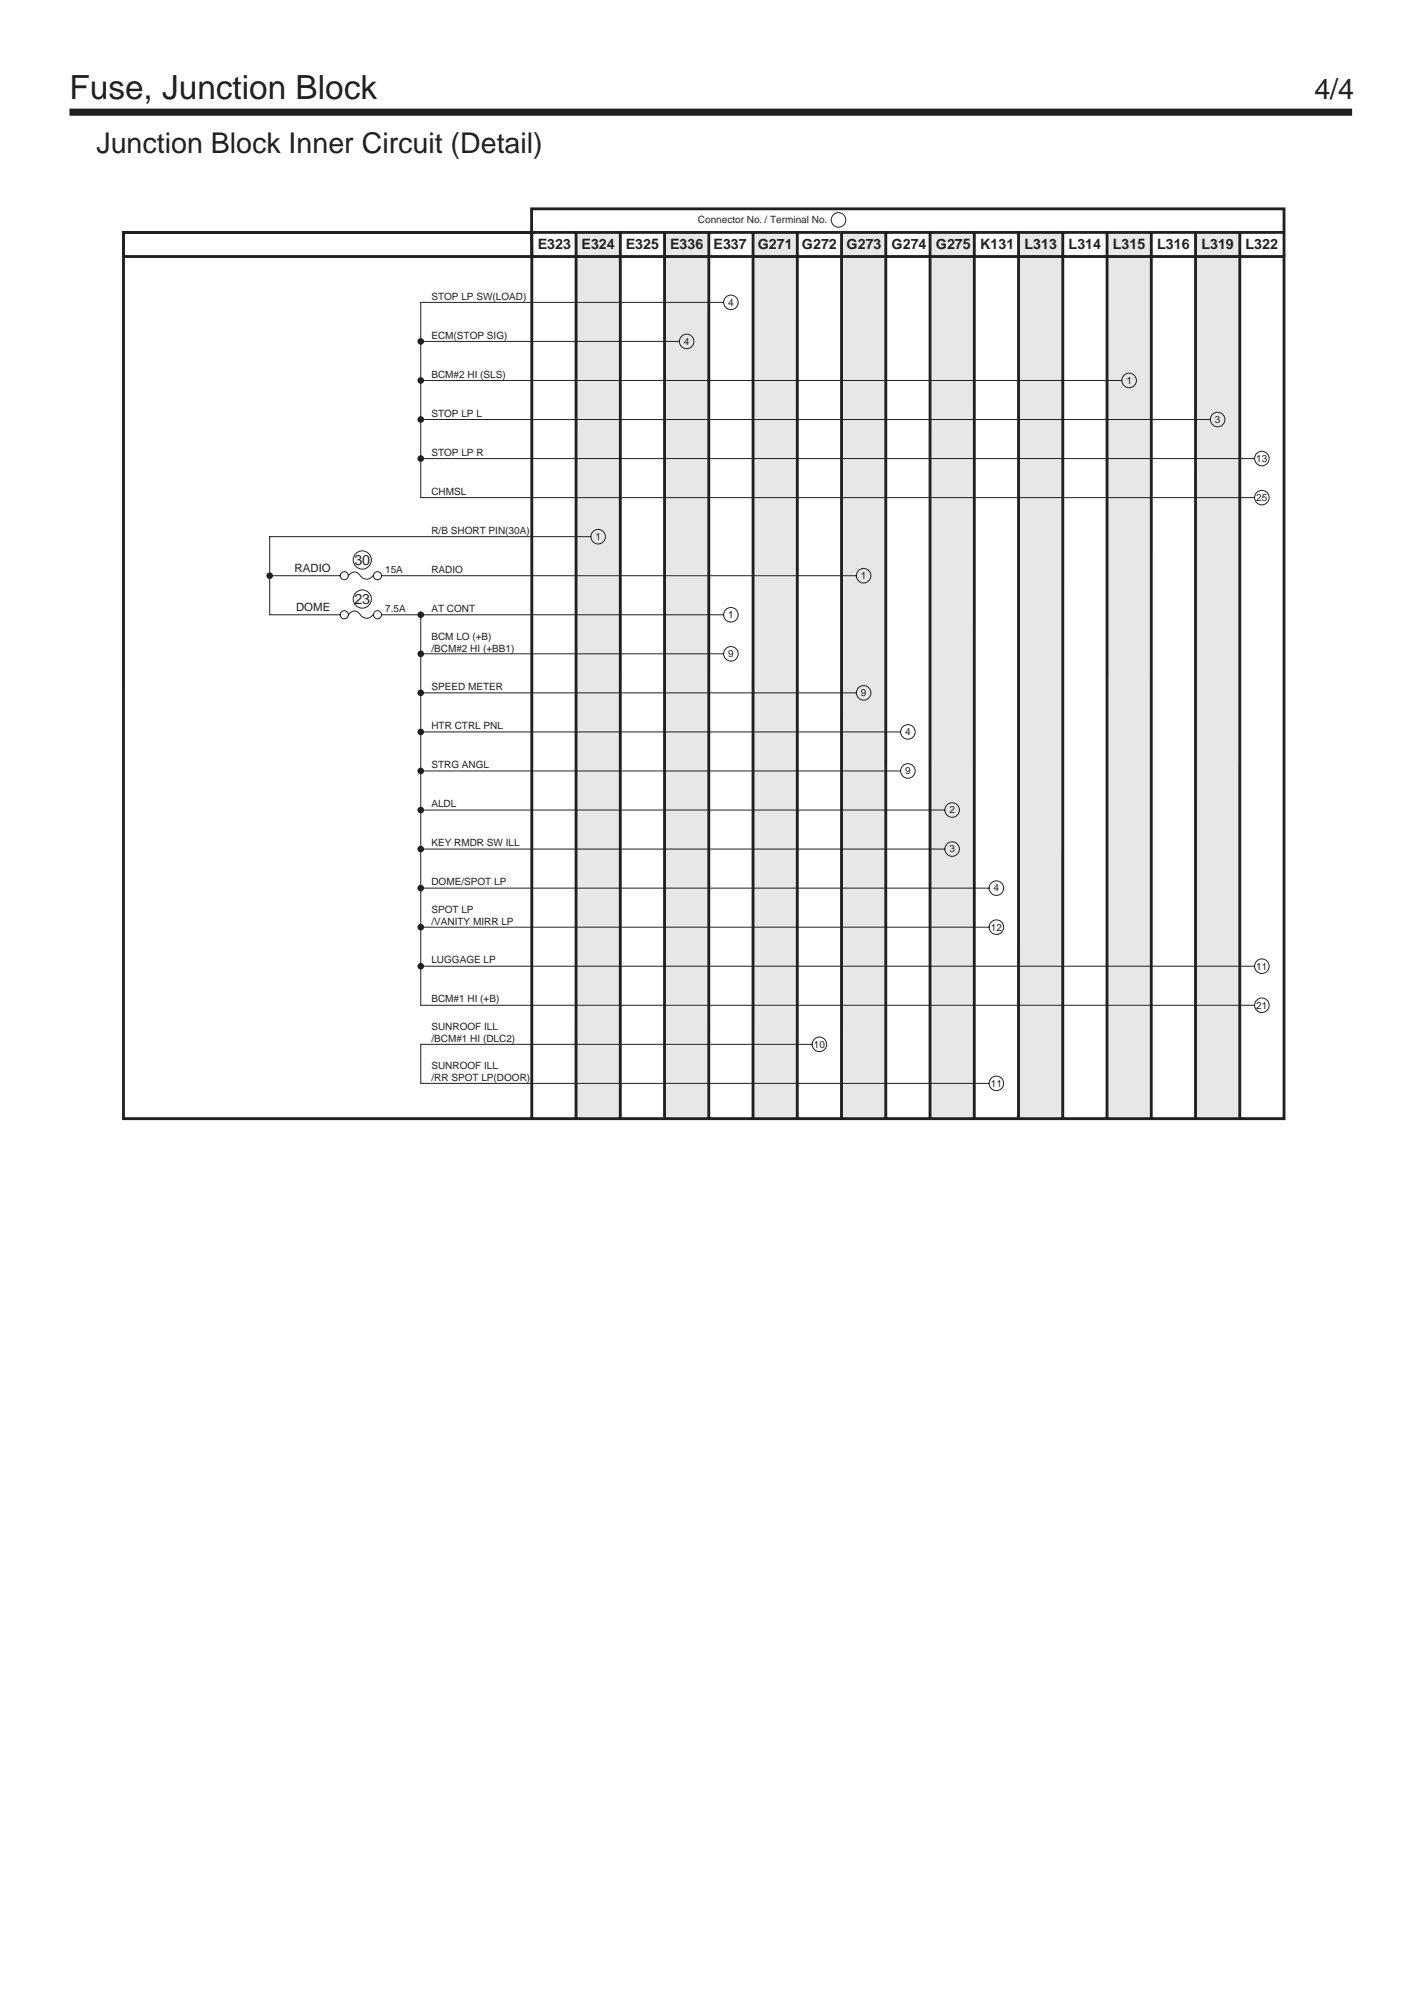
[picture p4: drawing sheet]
<svg xmlns="http://www.w3.org/2000/svg" width="210mm" height="297mm" viewBox="0 0 210 297" stroke-linecap="round" stroke-linejoin="round" font-family="sans-serif">
<path d="M10.3 16.6h190" fill="none" stroke="#231f20" stroke-width="1.1" stroke-linecap="butt"/>
<g fill="#e6e7e9">
<path d="M85.3 34.4h6.6v131.3h-6.6z"/>
<path d="M98.4 34.4h6.6v131.3h-6.6z"/>
<path d="M111.6 34.4h6.5v131.3h-6.6z"/>
<path d="M124.7 34.4h6.5v131.3h-6.5z"/>
<path d="M137.8 34.4h6.5v131.3h-6.5z"/>
<path d="M150.9 34.4h6.5v131.3h-6.5z"/>
<path d="M164 34.4h6.5v131.3h-6.5z"/>
<path d="M177.1 34.4h6.6l-.1 131.3h-6.5z"/>
</g>
<g fill="none" stroke="#231f20" stroke-width=".42">
<path d="M18.3 38h171.9v127.7h-171.9zM78.8 38l-.1-3.6h-60.4v3.6v-3.6h60.4v-3.5h111.5v7.1M85.3 34.4h-6.5v131.3M91.9 34.4h-6.6v131.3M98.4 34.4h-6.5v131.3M105 34.4h-6.6v131.3M111.6 34.4h-6.6v131.3M118.1 34.4h-6.5l-.1 131.3M124.4 34.4h-6.3v131.3M131.2 34.4h-6.5v131.4M137.8 34.4h-6.6v131.3M144.3 34.4h-6.5v131.3"/>
<path d="M150.9 34.4h-6.6v131.3M157.4 34.4h-6.5v131.3M164 34.4h-6.6v131.3M170.5 34.4h-6.5v131.3M177.1 34.4h-6.6v131.3M183.7 34.4h-6.6v131.3M190.2 34.4h-6.5l-.1 131.3"/>
</g>
<g fill="none" stroke="#231f20" stroke-width=".15">
<path d="M62.3 44.8h44.9M62.3 50.6h38.3M62.3 56.4h103.9M62.3 62.2h117M62.3 67.9h123.5M62.3 73.7h123.5M87.5 79.5h-47.5v11.6h10.4M40 85.3h10.4M51.6 85.3a1.12 1.12 0 0 1 1.4-.4l.5 .6a1.11 1.11 0 0 0 1.8-.2M51.6 91.1a1.12 1.12 0 0 1 1.4-.4l.5 .6a1.11 1.11 0 0 0 1.8-.2M56.5 85.3h70.4M56.5 91.1h50.7"/>
<path d="M62.8 96.9h44.4M62.8 102.6h64.1M62.8 108.4h70.6M62.8 114.2h70.6M62.8 120h77.2M62.8 125.8h77.2M62.8 131.6h83.7M62.8 137.4h83.7M62.3 154.7h58M62.3 148.9h123.5M62.8 143.1h123M62.3 160.5h84.2"/>
<circle cx="124.2" cy="32.6" r="1.08"/>
<circle cx="101.7" cy="50.6" r="1.08"/>
<circle cx="108.3" cy="44.8" r="1.08"/>
<circle cx="167.3" cy="56.4" r="1.08"/>
<circle cx="88.6" cy="79.5" r="1.08"/>
<circle cx="180.4" cy="62.2" r="1.08"/>
<circle cx="186.9" cy="73.7" r="1.08"/>
<circle cx="186.9" cy="67.9" r="1.08"/>
<circle cx="51" cy="91.1" r=".6"/>
<circle cx="51" cy="85.3" r=".6"/>
<circle cx="55.9" cy="91.1" r=".6"/>
<circle cx="55.9" cy="85.3" r=".6"/>
<circle cx="108.3" cy="96.9" r="1.08"/>
<circle cx="108.3" cy="91.1" r="1.08"/>
<circle cx="127.9" cy="85.3" r="1.08"/>
<circle cx="127.9" cy="102.6" r="1.08"/>
<circle cx="134.5" cy="114.2" r="1.08"/>
<circle cx="134.5" cy="108.4" r="1.08"/>
<circle cx="141" cy="125.8" r="1.08"/>
<circle cx="141" cy="120" r="1.08"/>
<circle cx="147.6" cy="131.6" r="1.08"/>
<circle cx="147.6" cy="137.4" r="1.08"/>
<circle cx="121.4" cy="154.7" r="1.08"/>
<circle cx="186.9" cy="148.9" r="1.08"/>
<circle cx="186.9" cy="143.1" r="1.08"/>
<circle cx="147.6" cy="160.5" r="1.08"/>
</g>
<circle cx="62.3" cy="50.6" r=".49" fill="#231f20"/>
<path d="M62.3 44.8v28.9" fill="none" stroke="#231f20" stroke-width=".15"/>
<g fill="#231f20">
<circle cx="62.3" cy="56.4" r=".49"/>
<circle cx="62.3" cy="67.9" r=".49"/>
<circle cx="62.3" cy="91.1" r=".49"/>
<circle cx="62.3" cy="96.9" r=".49"/>
<circle cx="62.3" cy="102.6" r=".49"/>
<circle cx="62.3" cy="108.4" r=".49"/>
<circle cx="62.3" cy="114.2" r=".49"/>
<circle cx="62.3" cy="120" r=".49"/>
<circle cx="62.3" cy="125.8" r=".49"/>
<circle cx="62.3" cy="131.6" r=".49"/>
<circle cx="62.3" cy="137.4" r=".49"/>
<circle cx="62.3" cy="143.1" r=".49"/>
<circle cx="40" cy="85.3" r=".49"/>
<circle cx="62.3" cy="62.2" r=".49"/>
</g>
<g fill="none" stroke="#231f20" stroke-width=".15">
<path d="M62.3 91.6v57.3M62.3 154.7v5.8"/>
<circle cx="53.7" cy="83" r="1.35"/>
<circle cx="53.7" cy="88.7" r="1.35"/>
</g>
<text font-size="4.9" fill="#231f20" x="10.3" y="14.6">Fuse, Junction Block</text>
<g font-size="4.2" fill="#231f20">
<text x="194.7" y="14.6">4/4</text>
<text x="14.3" y="22.6">Junction Block Inner Circuit (Detail)</text>
</g>
<g font-size="2.1" fill="#231f20">
<text x="79.6" y="36.9">E323</text>
<text x="86.1" y="36.9">E324</text>
<text x="92.7" y="36.9">E325</text>
<text x="99.3" y="36.9">E336</text>
<text x="105.7" y="36.9">E337</text>
<text x="112.2" y="36.9">G271</text>
<text x="118.8" y="36.9">G272</text>
<text x="125.4" y="36.9">G273</text>
<text x="132.1" y="36.9">G274 G275 K131</text>
<text x="151.7" y="36.9">L313</text>
<text x="158.3" y="36.9">L314</text>
<text x="164.9" y="36.9">L315</text>
<text x="171.4" y="36.9">L316</text>
<text x="178" y="36.9">L319</text>
<text x="184.5" y="36.9">L322</text>
<text x="52.5" y="83.7">30</text>
<text x="52.5" y="89.5">23</text>
</g>
<g font-size="1.7" fill="#231f20">
<text x="43.6" y="84.8">RADIO</text>
<text x="43.9" y="90.6">DOME</text>
</g>
<g font-size="1.5" fill="#231f20">
<text x="103.4" y="33">Connector No. / Terminal No.</text>
<text x="63.9" y="44.4">STOP LP SW(LOAD)</text>
<text x="107.9" y="45.3">4</text>
<text x="63.9" y="50.2">ECM(STOP SIG)</text>
<text x="101.3" y="51.1">4</text>
<text x="63.9" y="55.9">BCM#2 HI (SLS)</text>
<text x="166.8" y="56.9">1</text>
<text x="63.9" y="61.7">STOP LP L</text>
<text x="180" y="62.7">3</text>
<text x="63.9" y="67.5">STOP LP R</text>
<text x="186.1" y="68.4">13</text>
<text x="63.9" y="73.3">CHMSL</text>
<text x="186.1" y="74.2">25</text>
<text x="63.9" y="79.1">R/B SHORT PIN(30A)</text>
<text x="88.2" y="80">1</text>
<text x="57.1" y="84.8">15A</text>
<text x="63.9" y="84.9">RADIO</text>
<text x="127.5" y="85.8">1</text>
<text x="57.1" y="90.6">7.5A</text>
<text x="63.9" y="90.7">AT CONT</text>
<text x="63.9" y="94.7">BCM LO (+B)</text>
<text x="107.9" y="91.6">1</text>
<text x="63.9" y="96.6">/BCM#2 HI (+BB1)</text>
<text x="107.9" y="97.4">9</text>
<text x="63.9" y="102.2">SPEED METER</text>
<text x="127.5" y="103.1">9</text>
<text x="63.9" y="108">HTR CTRL PNL</text>
<text x="63.9" y="113.8">STRG ANGL</text>
<text x="134.1" y="108.9">4</text>
<text x="63.9" y="119.6">ALDL</text>
<text x="134.1" y="114.7">9</text>
<text x="63.9" y="125.4">KEY RMDR SW ILL</text>
<text x="140.6" y="120.5">2</text>
<text x="63.9" y="131.1">DOME/SPOT LP</text>
<text x="140.6" y="126.3">3</text>
<text x="63.9" y="135.2">SPOT LP</text>
<text x="63.9" y="137.1">/VANITY MIRR LP</text>
<text x="146.8" y="137.9">12</text>
<text x="147.2" y="132.1">4</text>
<text x="63.9" y="142.7">LUGGAGE LP</text>
<text x="186.1" y="143.6">11</text>
<text x="63.9" y="148.5">BCM#1 HI (+B)</text>
<text x="186.1" y="149.4">21</text>
<text x="63.9" y="152.6">SUNROOF ILL</text>
<text x="63.9" y="154.4">/BCM#1 HI (DLC2)</text>
<text x="120.6" y="155.2">10</text>
<text x="63.9" y="158.4">SUNROOF ILL</text>
<text x="63.9" y="160.2">/RR SPOT LP(DOOR)</text>
<text x="146.8" y="161">11</text>
</g>
</svg>
